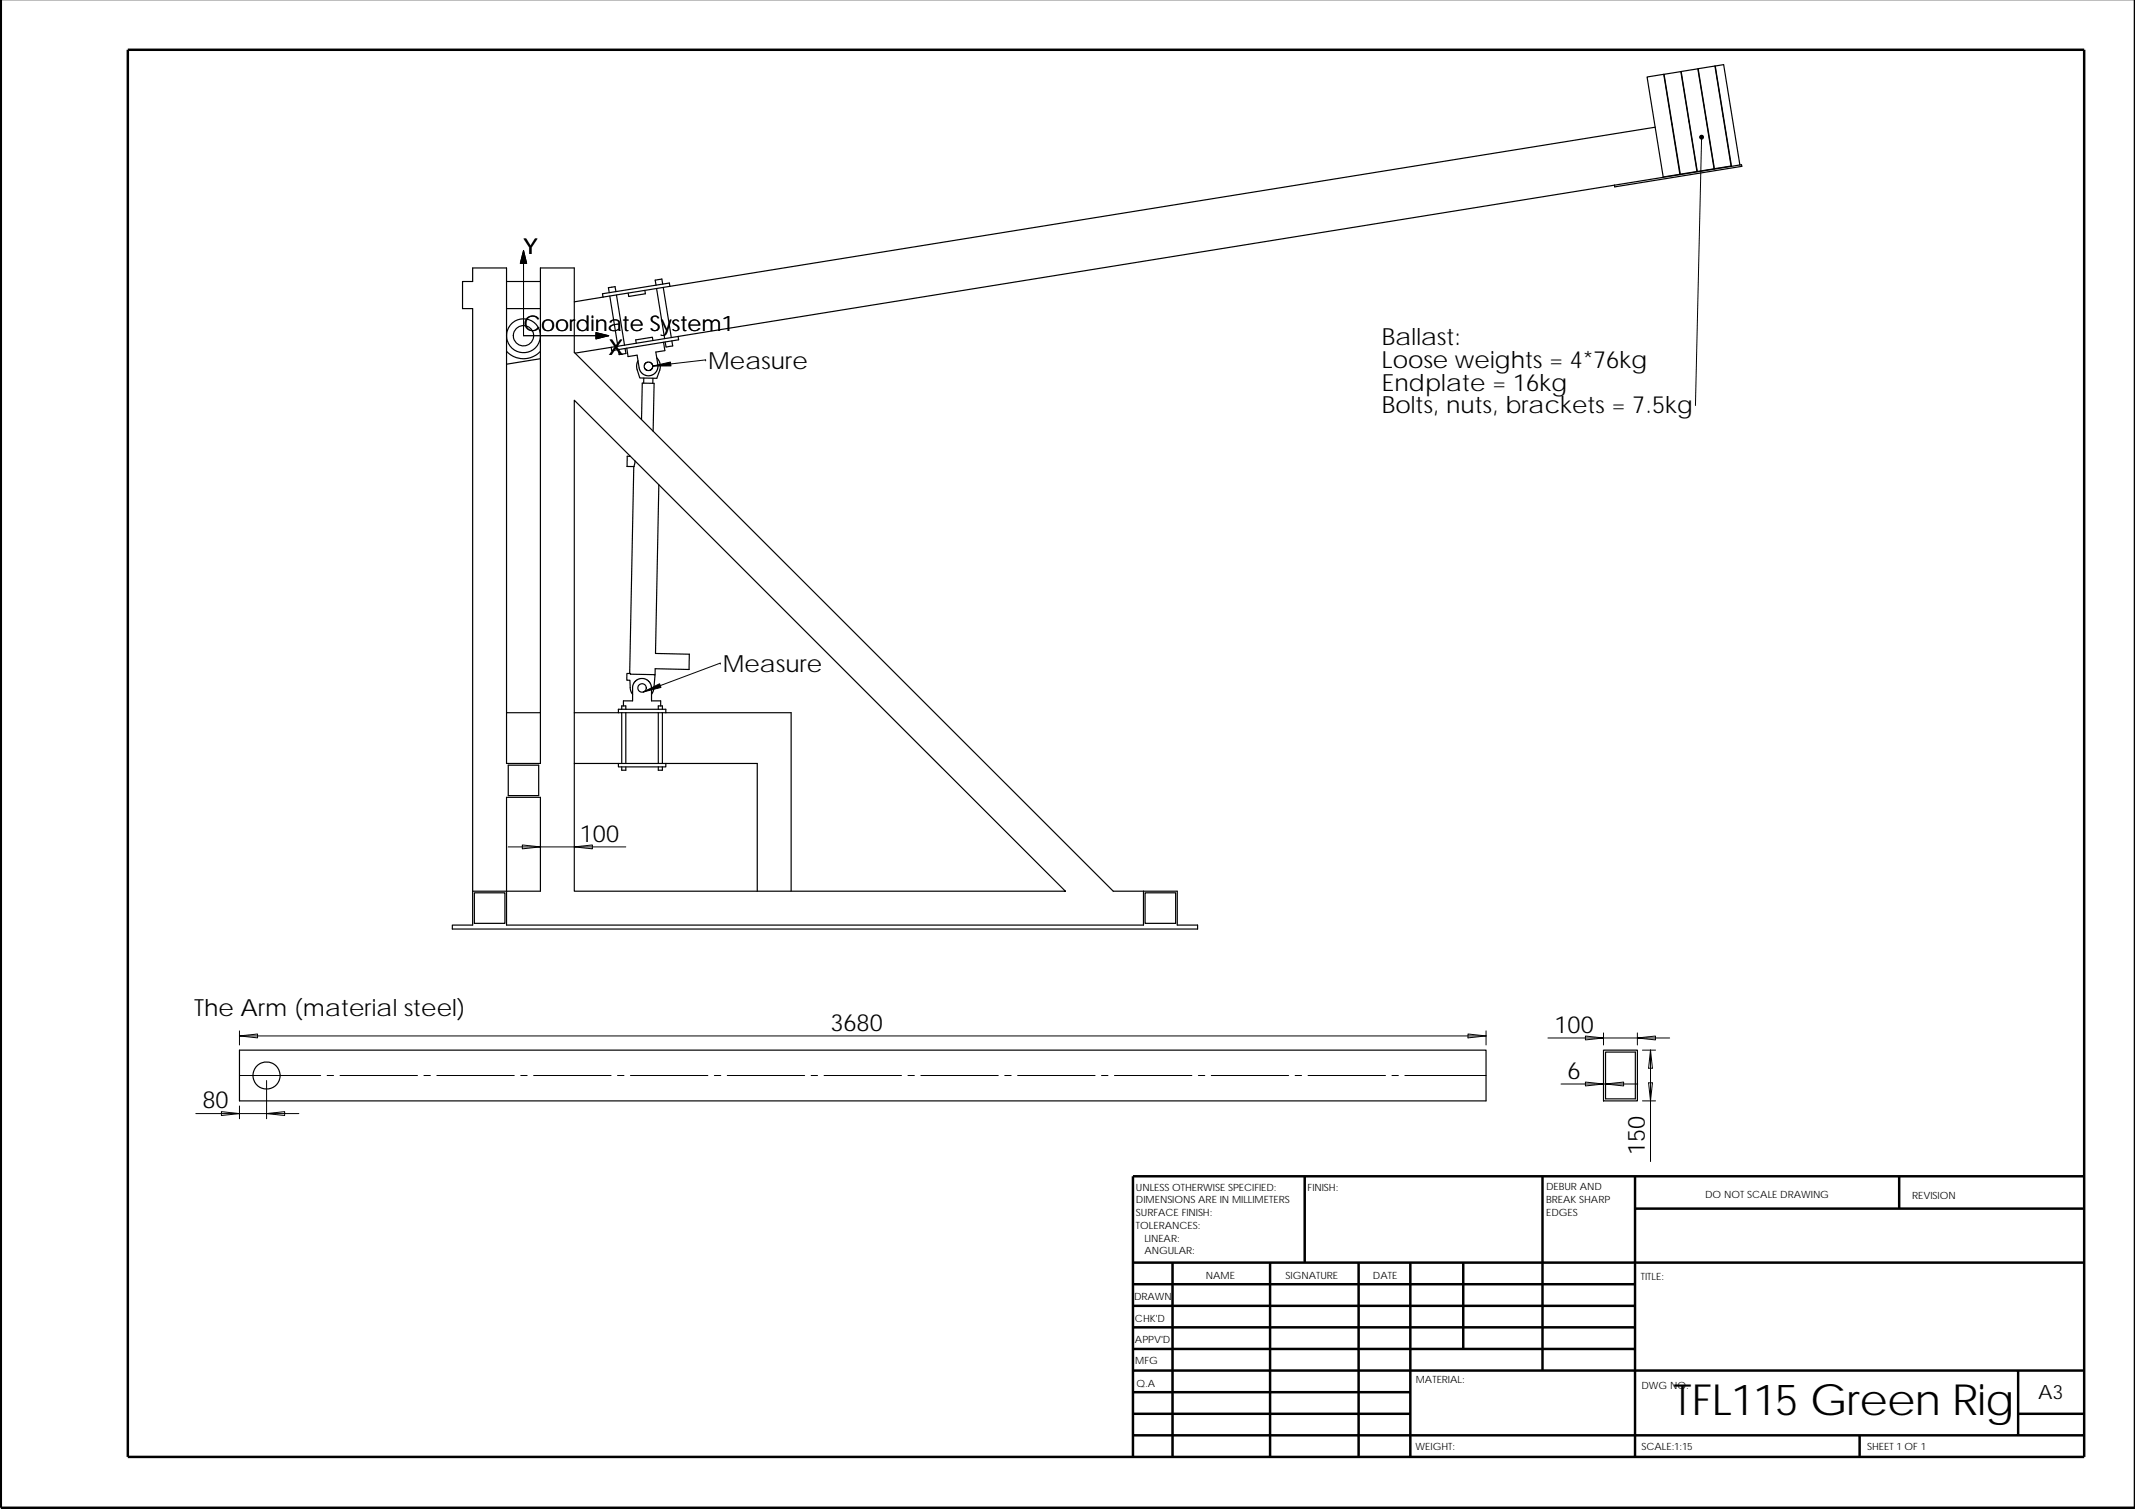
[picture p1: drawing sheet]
<svg xmlns="http://www.w3.org/2000/svg" width="420mm" height="297mm" viewBox="0 0 420 297" stroke-linecap="round" stroke-linejoin="round" font-family="sans-serif">
<g fill="none" stroke="#000" stroke-width=".49">
<path d="M.2 0v296.8h419.9v-296.8M25.2 9.8h385v277h-385zM256.8 231.5v17M303.6 231.5v38.3M321.8 237.9h88.4M321.8 231.5v55.3M373.7 231.5v6.4M410.2 231.5h-187.2v55.3M223 248.5h187.2M223 257h98.8M223 252.8h98.8M230.7 248.5v38.3"/>
<path d="M249.9 248.5v38.3M267.4 248.5v38.3M277.5 248.5v38.3M288 248.5v17M223 265.5h98.8M223 261.3h98.8M223 278.3h54.5M223 274h54.5M223 269.8h187.2M397.2 278.3h13M397.2 269.8v12.7M223 282.5h187.2"/>
<path d="M366 282.5v4.3"/>
</g>
<g fill="none" stroke="#000" stroke-width=".23">
<path d="M324.1 15.2l3.3-.6 3.2 19.7-3.3 .5zM327.5 14.6l3.3-.5 3.2 19.7-3.3 .5zM330.8 14.1l3.3-.6 3.2 19.7-3.3 .6zM334.2 13.5l3.3-.5 3.2 19.7-3.3 .5zM317.7 36.4l-184.3 29.8M325.7 25l-193.9 31.4M329.1 24.5h-.1M332.4 23.9v.1M335.7 23.4h.1M339.1 22.9h.1M340.8 32.7l-23.1 3.7M342.4 32.5l-3.2-19.8-1.6 .3 3.2 19.7"/>
<path d="M342.4 32.5l-1.6 .2M342.4 32.5l.3-.1 .1 .3-25 4.1-.1-.4M93 52.7h6.7v97.6h6.7v-97.6h6.6v16.7l106.1 106h12.6v6.7h4v.8h-146.7v-.8h4v-121.4h-2v-5.3h2zM99.7 55.4h6.7M118.7 58.5l-5.7 .9M120 58.3l1.6 9.9M121.2 57.4l-.2-1-1.1 .2h-.2l.2 1M121.3 58.1l1.6 9.8M126.9 57.2l.1 .6-3.3 .6-.1-.7M129.2 56.8l1.6 9.9M130.4 55.9l-.2-1-.5 .1-.8 .1 .2 1M130.5 56.6l1.6 9.8"/>
<path d="M131.8 56.4l-13.1 2.1M131.8 56.4l-.1-.7-13.1 2.1 .1 .7M99.7 60.7h6.7M99.7 69.2l1 .8a4.6 4.6 0 0 0 4.1 .3l.7-.4 .9-.7M106.4 70.6l-6.7 1.1M113 78.8l96.7 96.6h-96.7zM123 68.6l.2 1-1.3 .2-.2-1M126.7 74.4v1M128.4 71.9l-.1 .7-.5 .3-.7-.1-.3-.6 .1-.6 .6-.3 .6 .1 .3 .6M128.5 74.5v1M128.5 67l-.1-.6-3.3 .5 .1 .7M129.2 70.4l.5 .6 .3 .9-.1 .8-.6 1.8-3.4-.1-.6-2v-.7l.3-.7"/>
<path d="M130.6 67.4l.2 1.6-1.7 .3 .4 2.7-.2 .9-.6 .7-.8 .4-.8-.1-.9-.6-.4-.8-.4-2.6-1.8 .3-.3-1.7M132.2 67.1l.2 1-1.1 .2h-.2l-.2-1M133.4 66.2l.2 .7-13.2 2.1-.1-.6M133.4 66.2l-20.2 3.3M124.1 89.8h-.7v2h1.3l-.8 40.8M125 90.7l-.3 1.1M126.2 82.6l.2-7.2 2.3 .1-.2 9.4M129.7 95.4l-.7 33.2 6.7 .2-.1 3-6.7-.2v1.2M122.7 139v-1h1.8v-2.9l.4-.8 .7-.6 1-.1 .9 .3 .6 .8 .1 .7v2.6h1.8v1M123.2 139.6v-.6h-.8v.6M124 135.4v-1.5h-.7l.1-1.3h.6v.1l4.9 .1-.2 2.8-.5 1.1M124 135.4l.1 .6 .4 .7"/>
<path d="M130.4 139.6v-.6h-.9v.6M99.7 140.3h6.7M100 150.6h6v6h-6zM113 140.3h42.7v35.1M113 150.3h8.7M121.7 140.3v-.7h9.3v.7M121.7 150.3h9.3v.7h-9.3zM122.4 140.3v10M123.2 151v.6h-.8v-.6M123.2 140.3v10M129.5 140.3v10M130.4 151v.6h-.9v-.6"/>
<path d="M130.4 140.3v10M131 150.3h18v25.1M93 175.4h13.4v-18.4h-6.7v25.1h125.3v-6.7M93.4 175.7h6v6.1h-6zM225.4 175.7h6v6.1h-6zM47.1 206.7h245.3v10h-245.3zM315.6 206.7h6.6v10h-6.6zM316 207.1h5.8v9.2h-5.8z"/>
<circle cx="103" cy="66.1" r="2"/>
<circle cx="103" cy="66.1" r="3.3"/>
<circle cx="126.3" cy="135.4" r=".83"/>
<circle cx="52.5" cy="211.7" r="2.67"/>
</g>
<g fill="#000" stroke="#000" stroke-width=".2">
<path d="M103 49.3l.6 2.5h-1.2zM117.3 65.5l2.5 .6-2.5 .6z"/>
<path d="M334.6 26.7l.3-.1v.4v-.4l.2 .1 .1 .5-.2 .2-.3-.1-.2-.2z" fill-rule="evenodd"/>
<path d="M128.5 72.1l3.4-.8 .1 .7z" fill-rule="evenodd"/>
<path d="M126.6 136.2l3.2-1.6 .3 .7z" fill-rule="evenodd"/>
</g>
<g fill="none" stroke="#000" stroke-width=".2">
<path d="M334.9 27l-1.2 52.6M103 49.3v16.8h16.8M138.9 70.8h.1M138.9 70.8l-10.4 1.3M333.7 79.6h.1M141.7 130.5l-15.1 5.7M141.7 130.5h.1M100 166.7h13M102.8 166.3l3.6 .4-3.6 .4zM113 166.7l3.6-.4v.8zM113 166.7h10.2M38.5 219.2h14"/>
<path d="M43.6 218.8l3.5 .4-3.5 .4zM47.1 211.7h16M47.1 202.9v2.8M47.1 217.7v2.5M47.1 203.9l3.6-.4v.8zM47.1 203.9h245.3M52.5 219.2l3.5-.4v.8zM52.5 212.7v7.5M52.5 219.2h6.3M64.4 211.7h1.2M66.9 211.7h15.3M83.4 211.7h1.3"/>
<path d="M86 211.7h15.2M102.5 211.7h1.2M105 211.7h15.3M121.5 211.7h1.3M124.1 211.7h15.2M140.6 211.7h1.2M143.1 211.7h15.3M159.6 211.7h1.3M162.2 211.7h15.2M178.7 211.7h1.2M181.2 211.7h15.3M197.7 211.7h1.3"/>
<path d="M200.3 211.7h15.2M216.8 211.7h1.2M219.3 211.7h15.3M235.8 211.7h1.3M238.4 211.7h15.2M254.9 211.7h1.2M257.4 211.7h15.3M273.9 211.7h1.3M276.5 211.7h15.9M288.9 203.5l3.5 .4-3.5 .4zM292.4 202.9v2.8M304.6 204.3h17.6"/>
<path d="M307.2 213.4h8.8M312 203.9l3.6 .4-3.6 .4zM312 213l3.6 .4-3.6 .4zM315.6 203.3v2.4M316 213.4l3.5-.4v.8zM316 213.4h6.3M322.2 204.3l3.6-.4v.8zM322.2 204.3h6.4M322.2 203.3v2.4M323.2 216.7h2.6M323.2 206.7h2.6M324.4 213.1h.8l-.4 3.6z"/>
<path d="M324.8 206.7l.4 3.6h-.8zM324.8 206.7v21.9"/>
</g>
<text font-size="8.5" x="329.4" y="278.5">TFL115 Green Rig</text>
<g font-size="4.7">
<text x="271.9" y="67.8">Ballast:</text>
<text x="139.4" y="72.6">Measure</text>
<text x="271.9" y="72.3">Loose weights = 4*76kg</text>
<text x="271.9" y="76.9">Endplate = 16kg</text>
<text x="271.9" y="81.4">Bolts, nuts, brackets = 7.5kg</text>
<text x="142.2" y="132.3">Measure</text>
<text x="114.1" y="165.7">100</text>
<text x="38.2" y="200">The Arm (material steel)</text>
<text x="163.4" y="202.9">3680</text>
<text x="305.9" y="203.3">100</text>
<text x="308.5" y="212.4">6</text>
<text x="39.8" y="218.2">80</text>
<text x="323.7" y="227.4" transform="rotate(-90 323.7 227.4)">150</text>
</g>
<g font-size="4.2">
<text x="103" y="50">Y</text>
<text x="103" y="65.2">Coordinate System1</text>
<text x="119.8" y="69.9">X</text>
</g>
<text font-size="3.9" x="401.1" y="275.4">A3</text>
<g font-size="2">
<text x="223.6" y="234.4">UNLESS OTHERWISE SPECIFIED:</text>
<text x="223.6" y="236.9">DIMENSIONS ARE IN MILLIMETERS</text>
<text x="223.6" y="239.4">SURFACE FINISH:</text>
<text x="257.3" y="234.4">FINISH:</text>
<text x="304.3" y="239.3">EDGES</text>
<text x="304.3" y="236.8">BREAK SHARP</text>
<text x="304.3" y="234.3">DEBUR AND</text>
<text x="335.6" y="235.8">DO NOT SCALE DRAWING</text>
<text x="376.3" y="236">REVISION</text>
<text x="223.6" y="241.9">TOLERANCES:</text>
<text x="225.2" y="244.4">LINEAR:</text>
<text x="225.2" y="246.9">ANGULAR:</text>
<text x="237.3" y="251.8">NAME</text>
<text x="253" y="251.8">SIGNATURE</text>
<text x="270.2" y="251.8">DATE</text>
<text x="223.2" y="255.9">DRAWN</text>
<text x="322.9" y="252.1">TITLE:</text>
<text x="223.4" y="260.2">CHK'D</text>
<text x="223.4" y="264.3">APPV'D</text>
<text x="223.4" y="268.6">MFG</text>
<text x="223.6" y="273">Q.A</text>
<text x="278.6" y="272.3">MATERIAL:</text>
<text x="323" y="273.5">DWG NO.</text>
<text x="278.6" y="285.4">WEIGHT:</text>
<text x="323" y="285.4">SCALE:1:15</text>
<text x="367.4" y="285.4">SHEET 1 OF 1</text>
</g>
</svg>
